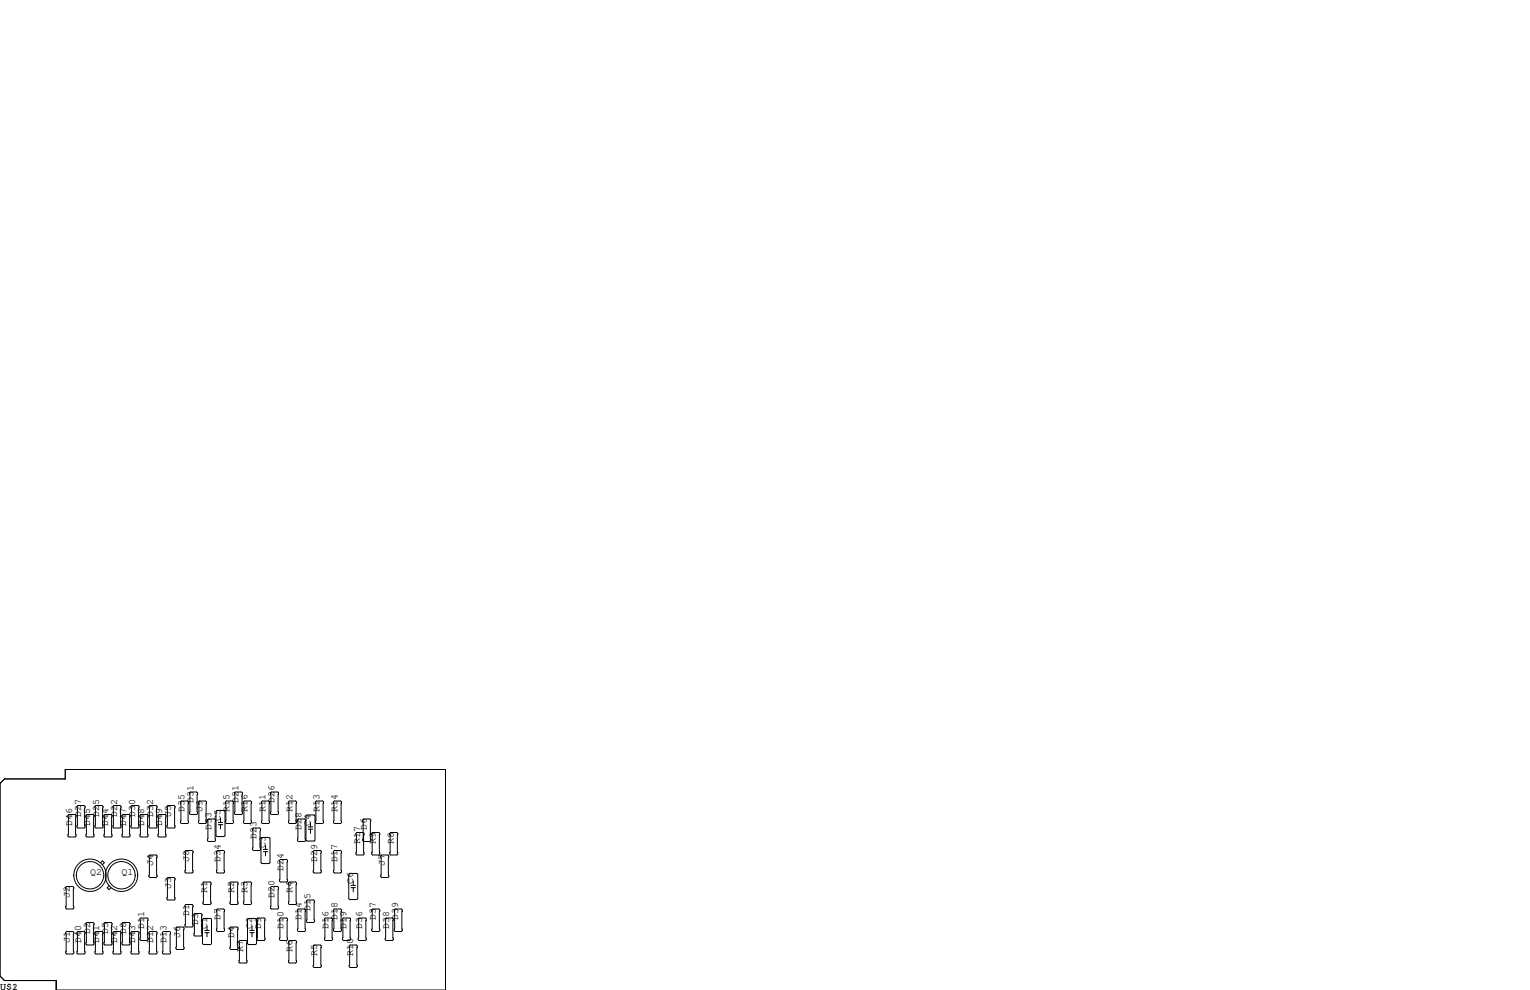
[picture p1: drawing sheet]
<svg xmlns="http://www.w3.org/2000/svg" width="432mm" height="279mm" viewBox="0 0 432 279" stroke-linecap="round" stroke-linejoin="round" font-family="sans-serif">
<g fill="none" stroke="#000" stroke-width=".28">
<path d="M0 221.1l1.3-1.3h17.1v-2.6h107.3v62.2h-109.8v-2.7h-14.6l-1.3-1.2zM19.4 229.9h1.8l.3 .2v5.9l-.3 .2h-1.8l-.2-.2v-5.9zM22 227.3h1.7l.3 .3v5.8l-.3 .3h-1.7l-.3-.3v-5.8zM24.5 229.9h1.8l.2 .2v5.9l-.2 .2h-1.8l-.2-.2v-5.9zM27.1 227.3h1.7l.3 .3v5.8l-.3 .3h-1.7l-.3-.3v-5.8zM29.6 229.9h1.8l.2 .2v5.9l-.2 .2h-1.8l-.3-.2v-5.9zM32.1 227.3h1.8l.3 .3v5.8l-.3 .3h-1.8l-.2-.3v-5.8zM34.7 229.9h1.7l.3 .2v5.9l-.3 .2h-1.7l-.3-.2v-5.9zM37 227.6l.2-.3h1.8l.2 .3v5.8l-.2 .3h-1.8l-.2-.3zM39.5 230.1l.3-.2h1.7l.3 .2v5.9l-.3 .2h-1.7l-.3-.2zM42 227.6l.3-.3h1.8l.2 .3v5.8l-.2 .3h-1.8l-.3-.3zM44.6 230.1l.2-.2h1.8l.3 .2v5.9l-.3 .2h-1.8l-.2-.2z"/>
<path d="M47.1 227.6l.3-.3h1.7l.3 .3v5.8l-.3 .3h-1.7l-.3-.3zM50.9 226.3l.3-.2h1.8l.2 .2v5.9l-.2 .2h-1.8l-.3-.2zM53.5 223.8l.2-.3h1.8l.3 .3v5.8l-.3 .3h-1.8l-.2-.3zM56 226.3l.3-.2h1.7l.3 .2v5.9l-.3 .2h-1.7l-.3-.2zM58.5 231.4l.3-.3h1.8l.2 .3v5.8l-.2 .3h-1.8l-.3-.3zM61.2 228.7h2l.3 .3v6.8l-.3 .3h-2l-.2-.3v-6.8zM61.6 232.1h1.3M61.6 232.7h1.3M62.2 230.9v1.2M62.2 232.7v1.2M63.6 226.3l.3-.2h1.8l.2 .2v5.9l-.2 .2h-1.8l-.3-.2zM66.2 223.8l.2-.3h1.8l.3 .3v5.8l-.3 .3h-1.8l-.2-.3z"/>
<path d="M68.7 226.3l.3-.2h1.7l.3 .2v5.9l-.3 .2h-1.7l-.3-.2zM71.2 233.9l.3-.2h1.8l.2 .2v5.9l-.2 .2h-1.8l-.3-.2zM73.9 236.3h2l.3 .3v6.9l-.3 .2h-2l-.2-.2v-6.9zM74 226.1h1.8l.3 .2v5.9l-.3 .2h-1.8l-.2-.2v-5.9zM74.3 239.7h1.3M74.9 238.5v1.2M76.6 223.5h1.8l.2 .3v5.8l-.2 .3h-1.8l-.3-.3v-5.8zM81.7 226.1h1.7l.3 .2v5.9l-.3 .2h-1.7l-.3-.2v-5.9zM83.9 231.4l.3-.3h1.8l.2 .3v5.8l-.2 .3h-1.8l-.3-.3zM86.6 230h2l.3 .3v6.8l-.3 .3h-2l-.2-.3v-6.8zM87 233.4h1.3M87 234h1.3"/>
<path d="M87.6 232.2v1.2M87.6 234v1.2M89.3 226.1h1.8l.2 .2v5.9l-.2 .2h-1.8l-.3-.2v-5.9zM94.4 226.1h1.7l.3 .2v5.9l-.3 .2h-1.7l-.3-.2v-5.9zM100.5 235.2l.2-.3h1.8l.2 .3v5.8l-.2 .3h-1.8l-.2-.3zM102.4 231.4l.2-.3h1.8l.2 .3v5.8l-.2 .3h-1.8l-.2-.3zM105.2 234.9h1.7l.3 .3v5.8l-.3 .3h-1.7l-.3-.3v-5.8zM110 235.2l.2-.3h1.8l.3 .3v5.8l-.3 .3h-1.8l-.2-.3zM18.5 250.4l.3-.2h1.8l.2 .2v5.9l-.2 .2h-1.8l-.3-.2zM28.4 243.5l.5-.5 .5 .5-.5 .5M30.8 250l-.5 .5 .5 .6 .5-.6M39.5 259.3l.3-.2h1.7l.3 .2v5.9l-.3 .2h-1.7l-.3-.2z"/>
<path d="M42 241.6l.3-.3h1.8l.2 .3v5.8l-.2 .2h-1.8l-.3-.2zM47.1 247.9l.3-.3h1.7l.3 .3v5.8l-.3 .3h-1.7l-.3-.3zM52.2 255.5l.3-.2h1.7l.3 .2v5.9l-.3 .2h-1.7l-.3-.2zM52.2 240.3l.3-.3h1.7l.3 .3v5.8l-.3 .3h-1.7l-.3-.3zM54.7 258.1l.3-.3h1.8l.2 .3v5.8l-.2 .3h-1.8l-.3-.3zM57.2 259.5l.2-.3h2l.3 .3v6.8l-.3 .3h-2l-.2-.3zM57.3 249.2l.2-.3h1.8l.3 .3v5.8l-.3 .3h-1.8l-.2-.3zM61.1 256.8l.2-.3h1.8l.3 .3v5.8l-.3 .3h-1.8l-.2-.3zM61.1 240.3l.2-.3h1.8l.3 .3v5.8l-.3 .3h-1.8l-.2-.3zM64.9 249.2l.3-.3h1.7l.3 .3v5.8l-.3 .3h-1.7l-.3-.3zM68.7 249.2l.3-.3h1.7l.3 .3v5.8l-.3 .3h-1.7l-.3-.3zM69.9 259.5l.2-.3h2l.3 .3v6.8l-.3 .3h-2l-.2-.3z"/>
<path d="M72.5 259.3l.3-.2h1.7l.3 .2v5.9l-.3 .2h-1.7l-.3-.2zM74.3 240.4h1.3M74.9 240.4v1.2M76.3 250.4l.3-.2h1.8l.2 .2v5.9l-.2 .2h-1.8l-.3-.2zM78.9 259.3l.2-.2h1.8l.3 .2v5.9l-.3 .2h-1.8l-.2-.2zM78.9 242.8l.2-.2h1.8l.3 .2v5.9l-.3 .2h-1.8l-.2-.2zM81.4 249.2l.3-.3h1.7l.3 .3v5.8l-.3 .3h-1.7l-.3-.3zM83.9 256.8l.3-.3h1.8l.2 .3v5.8l-.2 .3h-1.8l-.3-.3zM86.5 254.3l.2-.3h1.8l.3 .3v5.8l-.3 .2h-1.8l-.2-.2zM88.4 240.3l.2-.3h1.8l.3 .3v5.8l-.3 .3h-1.8l-.2-.3zM91.6 259.3l.2-.2h1.8l.3 .2v5.9l-.3 .2h-1.8l-.2-.2zM94.1 256.8l.3-.3h1.7l.3 .3v5.8l-.3 .3h-1.7l-.3-.3z"/>
<path d="M94.1 240.3l.3-.3h1.7l.3 .3v5.8l-.3 .3h-1.7l-.3-.3zM96.6 259.3l.3-.2h1.8l.2 .2v5.9l-.2 .2h-1.8l-.3-.2zM98.4 246.8l.3-.3h2l.3 .3v6.8l-.3 .3h-2l-.3-.3zM99.1 249.9h1.2M99.1 250.5h1.2M99.7 248.7v1.2M99.7 250.5v1.2M101.1 259.3l.2-.2h1.8l.3 .2v5.9l-.3 .2h-1.8l-.2-.2zM104.9 256.8l.3-.3h1.7l.3 .3v5.8l-.3 .3h-1.7l-.3-.3zM107.7 241.3h1.8l.2 .3v5.8l-.2 .2h-1.8l-.3-.2v-5.8zM108.7 259.3l.3-.2h1.7l.3 .2v5.9l-.3 .2h-1.7l-.3-.2zM111.3 256.8l.2-.3h1.8l.2 .3v5.8l-.2 .3h-1.8l-.2-.3z"/>
<path d="M18.5 263.1l.3-.2h1.8l.2 .2v5.9l-.2 .2h-1.8l-.3-.2zM21.7 263.1l.3-.2h1.7l.3 .2v5.9l-.3 .2h-1.7l-.3-.2zM24.3 260.6l.2-.3h1.8l.2 .3v5.8l-.2 .3h-1.8l-.2-.3zM26.8 263.1l.3-.2h1.7l.3 .2v5.9l-.3 .2h-1.7l-.3-.2zM29.3 260.6l.3-.3h1.8l.2 .3v5.8l-.2 .3h-1.8l-.3-.3zM31.9 263.1l.2-.2h1.8l.3 .2v5.9l-.3 .2h-1.8l-.2-.2zM34.4 260.6l.3-.3h1.7l.3 .3v5.8l-.3 .3h-1.7l-.3-.3zM37 263.1l.2-.2h1.8l.2 .2v5.9l-.2 .2h-1.8l-.2-.2zM42 263.1l.3-.2h1.8l.2 .2v5.9l-.2 .2h-1.8l-.3-.2zM45.8 263.1l.3-.2h1.8l.2 .2v5.9l-.2 .2h-1.8l-.3-.2zM49.7 261.9l.2-.3h1.8l.2 .3v5.8l-.2 .3h-1.8l-.2-.3zM57.8 262.6h1.3"/>
<path d="M57.8 263.2h1.3M58.4 261.4v1.2M58.4 263.2v1.2M64.9 261.9l.3-.3h1.7l.3 .3v5.8l-.3 .3h-1.7l-.3-.3zM67.4 265.7l.3-.3h1.8l.2 .3v5.8l-.2 .3h-1.8l-.3-.3zM70.5 262.6h1.3M70.5 263.2h1.3M71.1 261.4v1.2M71.1 263.2v1.2M81.4 265.7l.3-.3h1.7l.3 .3v5.8l-.3 .3h-1.7l-.3-.3zM88.4 267l.2-.3h1.8l.3 .3v5.8l-.3 .2h-1.8l-.2-.2zM98.6 267l.2-.3h1.8l.2 .3v5.8l-.2 .2h-1.8l-.2-.2z"/>
<circle cx="25.4" cy="247" r="3.9"/>
<circle cx="25.4" cy="247" r="4.6"/>
<circle cx="34.3" cy="247" r="4.6"/>
<circle cx="34.3" cy="247" r="3.9"/>
</g>
<g font-size="2.8">
<text x="54.6" y="226.7" transform="rotate(-90 54.6 226.7)">D31</text>
<text x="67.3" y="226.7" transform="rotate(-90 67.3 226.7)">D21</text>
<text x="77.5" y="226.7" transform="rotate(-90 77.5 226.7)">D26</text>
<text x="20.3" y="233" transform="rotate(-90 20.3 233)">D46</text>
<text x="22.9" y="230.5" transform="rotate(-90 22.9 230.5)">D27</text>
<text x="25.4" y="233" transform="rotate(-90 25.4 233)">D45</text>
<text x="27.9" y="230.5" transform="rotate(-90 27.9 230.5)">D25</text>
<text x="30.5" y="233" transform="rotate(-90 30.5 233)">D44</text>
<text x="33" y="230.5" transform="rotate(-90 33 230.5)">D22</text>
<text x="35.6" y="233" transform="rotate(-90 35.6 233)">D47</text>
<text x="38.1" y="230.5" transform="rotate(-90 38.1 230.5)">D30</text>
<text x="40.6" y="233" transform="rotate(-90 40.6 233)">D48</text>
<text x="43.2" y="230.5" transform="rotate(-90 43.2 230.5)">D32</text>
<text x="45.7" y="233" transform="rotate(-90 45.7 233)">D49</text>
<text x="48.3" y="230.5" transform="rotate(-90 48.3 230.5)">J5</text>
<text x="52.1" y="229.2" transform="rotate(-90 52.1 229.2)">D35</text>
<text x="57.1" y="229.2" transform="rotate(-90 57.1 229.2)">J9</text>
<text x="62.2" y="231.8" transform="rotate(-90 62.2 231.8)">C5</text>
<text x="64.8" y="229.2" transform="rotate(-90 64.8 229.2)">R15</text>
<text x="69.8" y="229.2" transform="rotate(-90 69.8 229.2)">R16</text>
<text x="74.9" y="229.2" transform="rotate(-90 74.9 229.2)">R11</text>
<text x="82.5" y="229.2" transform="rotate(-90 82.5 229.2)">R12</text>
<text x="87.6" y="233" transform="rotate(-90 87.6 233)">C4</text>
<text x="90.2" y="229.2" transform="rotate(-90 90.2 229.2)">R13</text>
<text x="95.2" y="229.2" transform="rotate(-90 95.2 229.2)">R14</text>
<text x="59.7" y="234.3" transform="rotate(-90 59.7 234.3)">D33</text>
<text x="72.4" y="236.9" transform="rotate(-90 72.4 236.9)">D23</text>
<text x="74.9" y="239.4" transform="rotate(-90 74.9 239.4)">C3</text>
<text x="85.1" y="234.3" transform="rotate(-90 85.1 234.3)">D28</text>
<text x="101.6" y="238.1" transform="rotate(-90 101.6 238.1)">R17</text>
<text x="103.5" y="234.3" transform="rotate(-90 103.5 234.3)">D6</text>
<text x="106" y="238.1" transform="rotate(-90 106 238.1)">R9</text>
<text x="111.1" y="238.1" transform="rotate(-90 111.1 238.1)">R8</text>
<text x="43.2" y="244.5" transform="rotate(-90 43.2 244.5)">J4</text>
<text x="53.3" y="243.2" transform="rotate(-90 53.3 243.2)">J8</text>
<text x="62.2" y="243.2" transform="rotate(-90 62.2 243.2)">D34</text>
<text x="80" y="245.7" transform="rotate(-90 80 245.7)">D24</text>
<text x="89.5" y="243.2" transform="rotate(-90 89.5 243.2)">D29</text>
<text x="95.2" y="243.2" transform="rotate(-90 95.2 243.2)">D17</text>
<text x="108.6" y="244.5" transform="rotate(-90 108.6 244.5)">J7</text>
<text x="25.4" y="247">Q2</text>
<text x="34.3" y="247">Q1</text>
<text x="48.3" y="250.8" transform="rotate(-90 48.3 250.8)">J3</text>
<text x="99.7" y="249.6" transform="rotate(-90 99.7 249.6)">C6</text>
<text x="19.7" y="253.4" transform="rotate(-90 19.7 253.4)">J2</text>
<text x="58.4" y="252.1" transform="rotate(-90 58.4 252.1)">R1</text>
<text x="66" y="252.1" transform="rotate(-90 66 252.1)">R2</text>
<text x="69.8" y="252.1" transform="rotate(-90 69.8 252.1)">R3</text>
<text x="77.5" y="253.4" transform="rotate(-90 77.5 253.4)">D20</text>
<text x="82.5" y="252.1" transform="rotate(-90 82.5 252.1)">R4</text>
<text x="87.6" y="257.2" transform="rotate(-90 87.6 257.2)">D15</text>
<text x="25.4" y="263.5" transform="rotate(-90 25.4 263.5)">D2</text>
<text x="30.5" y="263.5" transform="rotate(-90 30.5 263.5)">D5</text>
<text x="35.6" y="263.5" transform="rotate(-90 35.6 263.5)">D8</text>
<text x="40.6" y="262.3" transform="rotate(-90 40.6 262.3)">D11</text>
<text x="53.3" y="258.4" transform="rotate(-90 53.3 258.4)">D1</text>
<text x="55.9" y="261" transform="rotate(-90 55.9 261)">D3</text>
<text x="58.4" y="262.3" transform="rotate(-90 58.4 262.3)">C1</text>
<text x="62.2" y="259.7" transform="rotate(-90 62.2 259.7)">D7</text>
<text x="71.1" y="262.3" transform="rotate(-90 71.1 262.3)">C2</text>
<text x="73.7" y="262.3" transform="rotate(-90 73.7 262.3)">D9</text>
<text x="80" y="262.3" transform="rotate(-90 80 262.3)">D10</text>
<text x="85.1" y="259.7" transform="rotate(-90 85.1 259.7)">D14</text>
<text x="92.7" y="262.3" transform="rotate(-90 92.7 262.3)">D16</text>
<text x="95.2" y="259.7" transform="rotate(-90 95.2 259.7)">D18</text>
<text x="97.8" y="262.3" transform="rotate(-90 97.8 262.3)">D19</text>
<text x="102.2" y="262.3" transform="rotate(-90 102.2 262.3)">D36</text>
<text x="106" y="259.7" transform="rotate(-90 106 259.7)">D37</text>
<text x="109.9" y="262.3" transform="rotate(-90 109.9 262.3)">D38</text>
<text x="112.4" y="259.7" transform="rotate(-90 112.4 259.7)">D39</text>
<text x="19.7" y="266.1" transform="rotate(-90 19.7 266.1)">J1</text>
<text x="22.9" y="266.1" transform="rotate(-90 22.9 266.1)">D40</text>
<text x="27.9" y="266.1" transform="rotate(-90 27.9 266.1)">D41</text>
<text x="33" y="266.1" transform="rotate(-90 33 266.1)">D42</text>
<text x="38.1" y="266.1" transform="rotate(-90 38.1 266.1)">D43</text>
<text x="43.2" y="266.1" transform="rotate(-90 43.2 266.1)">D12</text>
<text x="47" y="266.1" transform="rotate(-90 47 266.1)">D13</text>
<text x="50.8" y="264.8" transform="rotate(-90 50.8 264.8)">J6</text>
<text x="66" y="264.8" transform="rotate(-90 66 264.8)">D4</text>
<text x="68.6" y="268.6" transform="rotate(-90 68.6 268.6)">R7</text>
<text x="82.5" y="268.6" transform="rotate(-90 82.5 268.6)">R6</text>
<text x="89.5" y="269.9" transform="rotate(-90 89.5 269.9)">R5</text>
<text x="99.7" y="269.9" transform="rotate(-90 99.7 269.9)">R10</text>
<text x="0" y="279.4">U$1</text>
<text x="3.4" y="279.4">2</text>
</g>
</svg>
